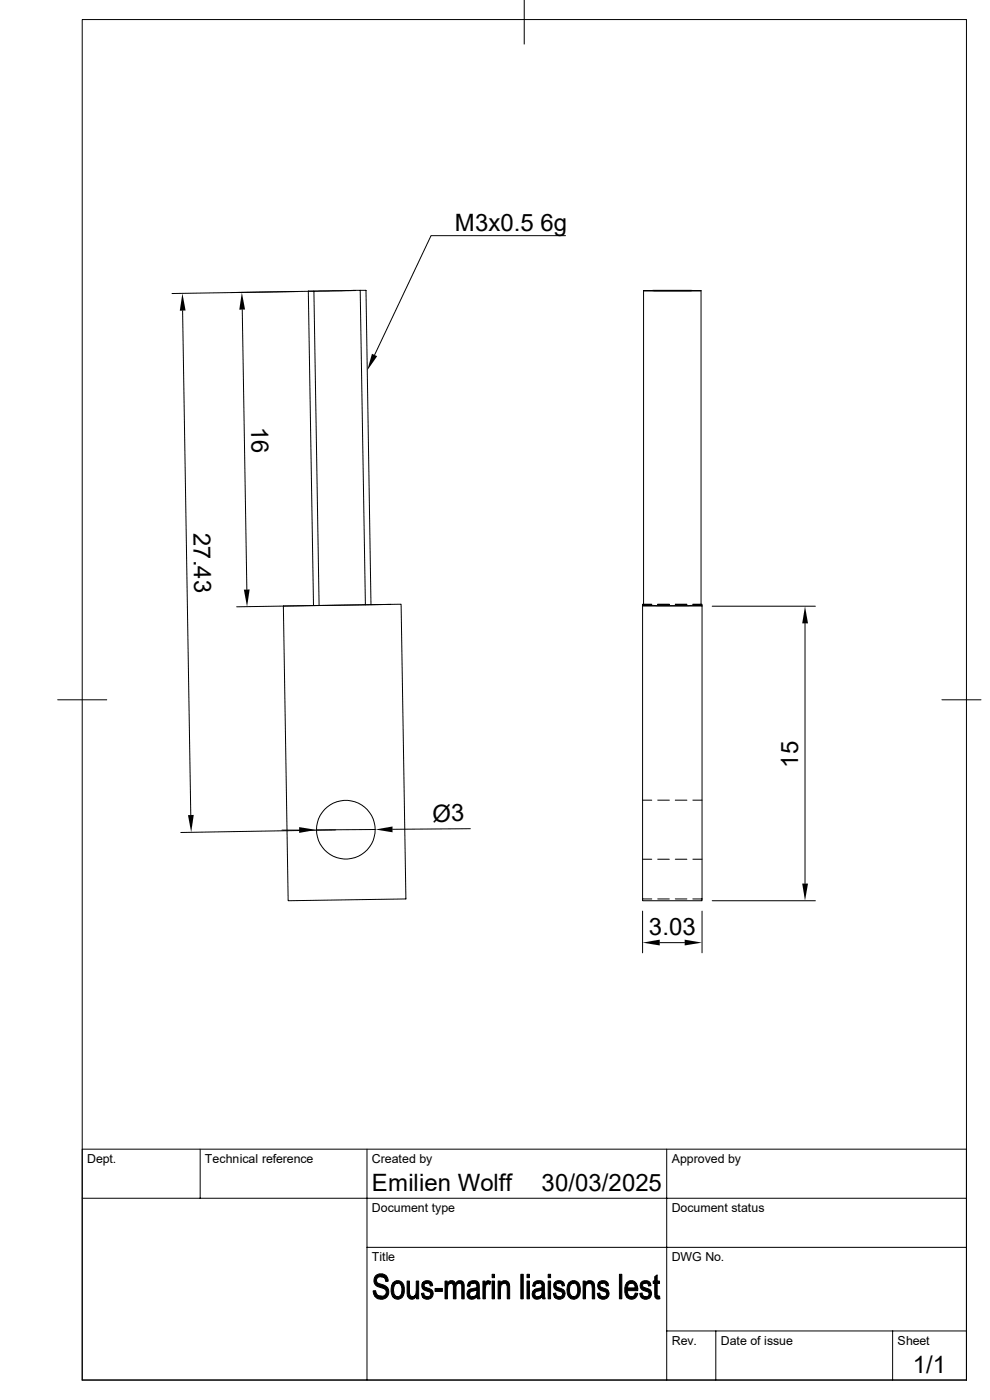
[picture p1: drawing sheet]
<svg xmlns="http://www.w3.org/2000/svg" width="210mm" height="297mm" viewBox="0 0 210 297" stroke-linecap="round" stroke-linejoin="round" font-family="sans-serif">
<g fill="none" stroke="#000" stroke-width=".21">
<path d="M17.4 4.1h187.6v288.7h-187.6zM111.2 0v9.4M120 50h-28.6l-11.9 25.3M38.7 65.9l1.8 107M51.4 65.7l1 59.4M66.6 61.8l1.1 66.6M75.4 61.6l-38.9 .7M76.4 61.6l1.1 66.7M136.5 61.7h12.2zM136.5 61.7v66.7M148.7 61.7v66.7M60.1 128.6l25-.4 1 62.5-25 .4z"/>
<path d="M78.7 128.3l-1.1-66.7h-2.5l-9.7 .2 1.1 66.7M82.9 128.2l-32.7 .5M136.3 128.6v62.5h12.6v-62.5M136.5 128.4h12.2M138.3 128.2h-2v.4h12.6M138.3 128.3l-1.8 .1M139.5 128.3h2.5M139.5 128.2h2.5M143.3 128.3h2.4M143.3 128.2h2.4M147 128.2h1.9v.4M147 128.3l1.7 .1"/>
<path d="M151.1 128.6h21.9M170.8 132.2v55.3M12.2 148.5h10.4M199.8 148.5h8.3M59.8 176.1h3.7M71.2 176.1l-32.8 .5M79.6 176l-12.5 .1M99.8 175.8l-16.5 .1M136.3 169.8h2M139.5 169.8h2.5M143.3 169.8h2.4M147 169.8h1.9"/>
<path d="M136.3 182.3h2M136.3 193.3v8.8M136.3 190.7h2M139.5 182.3h2.5M139.5 190.7h2.5M140 200h5.2M143.3 182.3h2.4M143.3 190.7h2.4M147 182.3h1.9M147 190.7h1.9M148.9 193.3v8.8M151.1 191.1h21.9"/>
<path d="M17.4 254.2h187.6M42.5 243.8v10.4M77.9 243.8v49M141.4 243.8v49M205 243.8h-187.6v49M77.9 264.6h127.1M141.4 282.4h63.6M151.8 282.4v10.4M189.4 282.4v10.4"/>
<circle cx="73.4" cy="176" r="6.2"/>
</g>
<g fill="#000" stroke="#000" stroke-width=".21">
<path d="M79.2 273.9l.5-.1a1.15 1.15 0 0 0 1.2 1.2h-1.4z" fill-rule="evenodd"/>
<path d="M79.6 270.7a1.64 1.64 0 0 1 2.4 .1h-1.2a.79 .79 0 0 0-.9 .8 .79 .79 0 0 0 .8 .8 1.65 1.65 0 0 1 1.7 1.1 1.65 1.65 0 0 1-.7 1.9 1.87 1.87 0 0 1-2.2-.4h1.4a.9 .9 0 0 0 1.1-.8 .9 .9 0 0 0-1-1 1.57 1.57 0 0 1-1.5-.8 1.57 1.57 0 0 1 .1-1.7z" fill-rule="evenodd"/>
<path d="M80.8 270.8h1.2l.3 1-.5 .1-.3-.8z" fill-rule="evenodd"/>
<path d="M83.3 272.3l1.1-.1a1.61 1.61 0 0 0-.8 2.2l.4 .6 .4 .1h-1a3.1 3.1 0 0 1-.1-2.8z" fill-rule="evenodd"/>
<path d="M83.4 272.1a1.42 1.42 0 0 1 1.7-.2 1.42 1.42 0 0 1 .7 1.6 1.65 1.65 0 0 1-1.6 2.1l-.5-.1-.3-.4h1a1.32 1.32 0 0 0 .9-1.6l-.1-.6-.4-.5z" fill-rule="evenodd"/>
<path d="M86.4 271.8h.5v2.6l.1 .4 .4 .3h.9a1.04 1.04 0 0 1-1.3 .5 1.04 1.04 0 0 1-.6-1.3z" fill-rule="evenodd"/>
<path d="M87.5 275.1l.4-.2 .4 .1v.1z" fill-rule="evenodd"/>
<path d="M88.3 271.8h.5v3.7h-.5v-.5l-.4-.1 .4-.6z" fill-rule="evenodd"/>
<path d="M89.6 272.2h1a.5 .5 0 0 0-.6 .4 .5 .5 0 0 0 .5 .6 1.33 1.33 0 0 1 1.4 1.5 1.25 1.25 0 0 1-1 .9 1.25 1.25 0 0 1-1.3-.5h1.1a.63 .63 0 0 0 .7-.7 .63 .63 0 0 0-.8-.5 1.16 1.16 0 0 1-1-1.7z" fill-rule="evenodd"/>
<path d="M89.4 274.4l.5-.1 .2 .6 .6 .2h-1.1z" fill-rule="evenodd"/>
<path d="M89.8 271.9a1.17 1.17 0 0 1 1.3-.2 1.17 1.17 0 0 1 .7 1.1h-.5a.65 .65 0 0 0-.7-.6h-1z" fill-rule="evenodd"/>
<path d="M92.3 273.3h1.6v.7h-1.6z" fill-rule="evenodd"/>
<path d="M94.4 271.8h.5v.5h.4l-.3 .7-.1 2.5h-.5z" fill-rule="evenodd"/>
<path d="M94.9 272.3l.8-.1z" fill-rule="evenodd"/>
<path d="M95.1 272a.9 .9 0 0 1 1.5 .3l-1.6-.1z" fill-rule="evenodd"/>
<path d="M96 272.4l.6-.1 .1-.1h.8l-.6 .3-.2 .5v2.5h-.5v-2.7z" fill-rule="evenodd"/>
<path d="M96.9 271.9a.96 .96 0 0 1 1.2-.1 .96 .96 0 0 1 .4 1.2v2.5h-.5v-2.5a.59 .59 0 0 0-.5-.8h-.8z" fill-rule="evenodd"/>
<path d="M99.3 272.3l1.2-.1h-.2a.73 .73 0 0 0-.6 .7l-.6-.1z" fill-rule="evenodd"/>
<path d="M99.4 273.7l.1-.1h1.7l-.7 .3a.69 .69 0 0 0-.8 .3 .69 .69 0 0 0 .3 .9l1.1 .1a1.12 1.12 0 0 1-1.7 .2 1.12 1.12 0 0 1 0-1.7z" fill-rule="evenodd"/>
<path d="M99.5 272a1.27 1.27 0 0 1 1.5-.3 1.27 1.27 0 0 1 .7 1.4l.1 2.4h-.5l-.1-.4h-.7l.6-.6 .1-.9h-1.7l1-.3a.57 .57 0 0 0 .7-.6 .57 .57 0 0 0-.7-.5h-1.1z" fill-rule="evenodd"/>
<path d="M100.2 275.1h1z" fill-rule="evenodd"/>
<path d="M102.4 271.8h.5v.5h.6l-.2 .2-.3 .3v2.7h-.6z" fill-rule="evenodd"/>
<path d="M103.1 271.9a.62 .62 0 0 1 1 0l-.2 .6-.3-.2h-.7z" fill-rule="evenodd"/>
<path d="M104.4 271.8h.5v3.7h-.5z" fill-rule="evenodd"/>
<path d="M104.4 270.3h.5v.8h-.5z" fill-rule="evenodd"/>
<path d="M105.7 271.8h.4v.5h.5l-.3 .3-.1 .4v2.5h-.5z" fill-rule="evenodd"/>
<path d="M106.1 272.3l.9-.1z" fill-rule="evenodd"/>
<path d="M106.3 272a1.06 1.06 0 0 1 1.3-.2 1.06 1.06 0 0 1 .5 1.2v2.5h-.5v-2.7a.52 .52 0 0 0-.6-.6h-.8z" fill-rule="evenodd"/>
<path d="M110.5 270.3h.5v5.2h-.5z" fill-rule="evenodd"/>
<path d="M111.8 271.8h.5v3.7h-.5z" fill-rule="evenodd"/>
<path d="M111.8 270.3h.5v.8h-.5z" fill-rule="evenodd"/>
<path d="M113.2 272.2h1.1l-.5 .1-.3 .6-.5-.1z" fill-rule="evenodd"/>
<path d="M113.2 273.7l.2-.1h1.6l-.6 .3a.71 .71 0 0 0-.8 .3 .71 .71 0 0 0 .1 .8l1.2 .2a1.12 1.12 0 0 1-1.6 .2 1.12 1.12 0 0 1-.1-1.7z" fill-rule="evenodd"/>
<path d="M113.4 272a1.24 1.24 0 0 1 1.4-.2 1.24 1.24 0 0 1 .7 1.3l.2 2.4h-.6l-.1-.4h-.6l.5-.4 .1-1.1h-1.6l.8-.3a.59 .59 0 0 0 .8-.5 .59 .59 0 0 0-.7-.6h-1.1z" fill-rule="evenodd"/>
<path d="M114 275.1h1z" fill-rule="evenodd"/>
<path d="M116.3 271.8h.5v3.7h-.5z" fill-rule="evenodd"/>
<path d="M116.3 270.3h.5v.8h-.5z" fill-rule="evenodd"/>
<path d="M117.6 272.2h1a.5 .5 0 0 0-.6 .4 .5 .5 0 0 0 .5 .6 1.29 1.29 0 0 1 1.2 1.9 1.31 1.31 0 0 1-2.1 0h1.1a.63 .63 0 0 0 .6-.7 .63 .63 0 0 0-.8-.5 1.16 1.16 0 0 1-.9-1.7z" fill-rule="evenodd"/>
<path d="M117.4 274.4l.5-.1v.2a.74 .74 0 0 0 .8 .6h-1.1z" fill-rule="evenodd"/>
<path d="M117.8 271.9a1.17 1.17 0 0 1 1.2-.2 1.17 1.17 0 0 1 .8 1.1h-.5a.59 .59 0 0 0-.7-.6h-1z" fill-rule="evenodd"/>
<path d="M120.6 272.2h1.1a1.3 1.3 0 0 0-.9 1.8l.2 .7 .7 .4h-1a2.85 2.85 0 0 1-.1-2.9z" fill-rule="evenodd"/>
<path d="M120.6 272.2a1.4 1.4 0 0 1 1.7-.4 1.4 1.4 0 0 1 .8 1.5 1.89 1.89 0 0 1-1.3 2.3l-.7-.1-.4-.4h1a1.5 1.5 0 0 0 .9-1.9l-.3-.6-.3-.4z" fill-rule="evenodd"/>
<path d="M123.7 271.8h.5v.5h.5l-.5 .6v2.6h-.5z" fill-rule="evenodd"/>
<path d="M124.2 272.2h.8z" fill-rule="evenodd"/>
<path d="M124.5 271.9a1.11 1.11 0 0 1 1.3 0 1.11 1.11 0 0 1 .4 1.3v2.3h-.6v-2.4a.62 .62 0 0 0-.6-.9h-.8z" fill-rule="evenodd"/>
<path d="M127 272.2h.9a.5 .5 0 0 0-.6 .4 .5 .5 0 0 0 .5 .6 1.47 1.47 0 0 1 1.4 1.2 1.24 1.24 0 0 1-.9 1.2 1.24 1.24 0 0 1-1.3-.5h1a.6 .6 0 0 0 .7-.5 .6 .6 0 0 0-.7-.7 1.17 1.17 0 0 1-1-1.7z" fill-rule="evenodd"/>
<path d="M126.7 274.4l.5-.1 .2 .5 .6 .3h-1z" fill-rule="evenodd"/>
<path d="M127.1 271.9a1.17 1.17 0 0 1 1.3-.2 1.17 1.17 0 0 1 .7 1.1h-.5a.65 .65 0 0 0-.7-.6h-.9z" fill-rule="evenodd"/>
<path d="M131.4 270.3h.5v5.2h-.5z" fill-rule="evenodd"/>
<path d="M132.9 272.2h1l-.6 .4-.2 .7h2.2v.5h-2.2l.2 .9 .7 .4h-1.1a3.1 3.1 0 0 1 0-2.9z" fill-rule="evenodd"/>
<path d="M133.2 271.9a1.37 1.37 0 0 1 1.5 0 1.37 1.37 0 0 1 .6 1.4h-2.2h1.6v-.6l-.3-.3-.4-.2h-1.1z" fill-rule="evenodd"/>
<path d="M132.9 275.1h1.3l.3-.3 .2-.5 .6 .1a1.33 1.33 0 0 1-.9 1.2 1.33 1.33 0 0 1-1.5-.5z" fill-rule="evenodd"/>
<path d="M136 272.2h.9a.5 .5 0 0 0-.6 .4 .5 .5 0 0 0 .5 .6 1.47 1.47 0 0 1 1.4 1.2 1.24 1.24 0 0 1-.9 1.2 1.24 1.24 0 0 1-1.3-.5h1a.6 .6 0 0 0 .7-.5 .6 .6 0 0 0-.7-.7 1.19 1.19 0 0 1-1-1.7z" fill-rule="evenodd"/>
<path d="M135.7 274.4l.5-.1v.2a.74 .74 0 0 0 .8 .6h-1z" fill-rule="evenodd"/>
<path d="M136.1 271.9a1.17 1.17 0 0 1 1.3-.2 1.17 1.17 0 0 1 .7 1.1h-.5a.59 .59 0 0 0-.7-.6h-.9z" fill-rule="evenodd"/>
<path d="M138.9 270.8l.5-.3v1.3h.5v.5h-.5v2.4l.3 .3h-.8v-2.7h-.3v-.5h.3z" fill-rule="evenodd"/>
<path d="M138.9 275h1l.1 .5h-.7z" fill-rule="evenodd"/>
</g>
<path d="M38.7 62.2l.7 3.7h-1.3zM51.3 62.1l.7 3.6h-1.2zM78.9 75.1l1.1 .5-2.1 3zM51.7 125.1h1.3l-.6 3.6zM170.8 128.6l.6 3.6h-1.2zM39.9 172.9h1.2l-.5 3.7zM63.5 175.5l3.6 .6-3.6 .6zM79.6 176l3.7-.7v1.3zM136.3 200l3.7-.7v1.3zM145.2 199.3l3.7 .7-3.7 .6zM170.2 187.5h1.2l-.6 3.6z" fill="#000"/>
<g font-size="5.1">
<text x="96.5" y="48.9">M3x0.5 6g</text>
<text x="53.3" y="90.5" transform="rotate(89 53.3 90.5)">16</text>
<text x="41" y="113" transform="rotate(89 41 113)">27.43</text>
<text x="169.3" y="162.9" transform="rotate(-90 169.3 162.9)">15</text>
<text x="91.7" y="174.3">Ø3</text>
<text x="137.7" y="198.5">3.03</text>
<text x="78.9" y="252.6">Emilien Wolff</text>
<text x="114.9" y="252.6">30/03/2025</text>
<text x="193.6" y="291.4">1/1</text>
</g>
<g font-size="2.6">
<text x="18.5" y="246.7">Dept.</text>
<text x="43.5" y="246.7">Technical reference</text>
<text x="78.9" y="246.7">Created by</text>
<text x="142.5" y="246.7">Approved by</text>
<text x="78.9" y="257.1">Document type</text>
<text x="142.5" y="257.1">Document status</text>
<text x="78.9" y="267.5">Title</text>
<text x="142.5" y="267.5">DWG No.</text>
<text x="142.5" y="285.3">Rev.</text>
<text x="152.9" y="285.3">Date of issue</text>
<text x="190.4" y="285.3">Sheet</text>
</g>
</svg>
